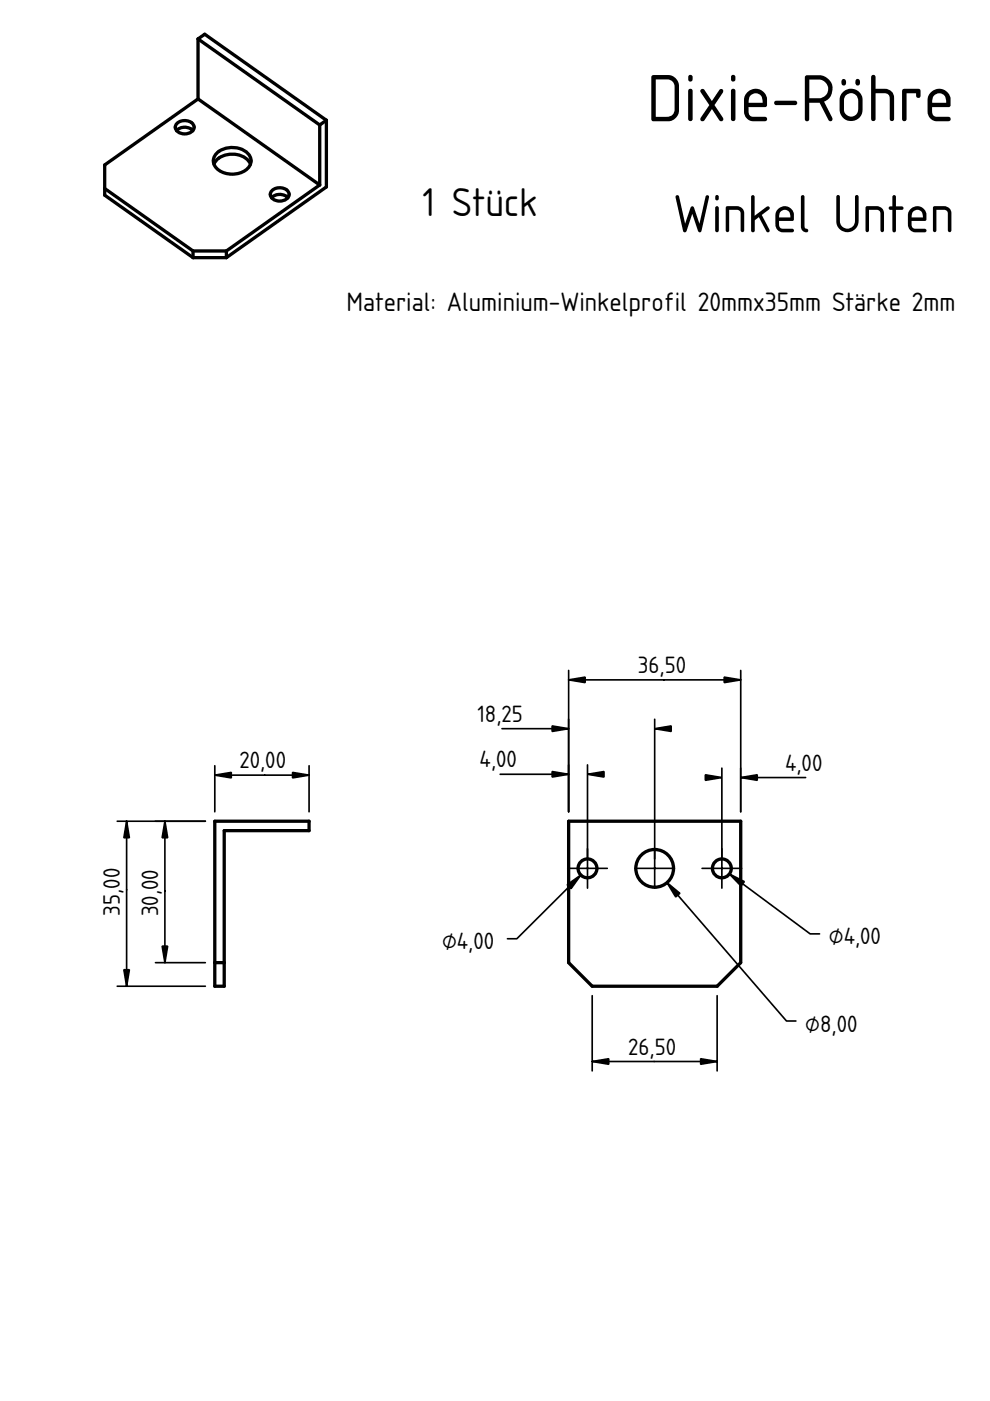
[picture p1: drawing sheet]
<svg xmlns="http://www.w3.org/2000/svg" width="210mm" height="297mm" viewBox="0 0 210 297" stroke-linecap="round" stroke-linejoin="round" font-family="sans-serif">
<path d="M138.8 191.6h.1" fill="none" stroke="#000" stroke-width=".21"/>
<g fill="#fff">
<circle cx="138.8" cy="184.1" r="4"/>
<circle cx="124.6" cy="184.1" r="2"/>
<circle cx="153" cy="184.1" r="2"/>
</g>
<g fill="none" stroke="#000" stroke-width=".7">
<path d="M120.6 174.1h36.4v30l-4.9 5h-26.5l-5-5z"/>
<circle cx="124.6" cy="184.1" r="2"/>
<circle cx="138.8" cy="184.1" r="4"/>
<circle cx="153" cy="184.1" r="2"/>
</g>
<g fill="#000" stroke="#000" stroke-width=".35">
<path d="M117.1 153.9l3.5 .6-3.5 .6zM120.6 144.1l3.5-.5v1.1zM138.8 154.5l3.5-.6v1.2zM153.5 143.6l3.5 .5-3.5 .6zM117.1 163.6l3.5 .6-3.5 .5zM124.6 164.2l3.5-.6v1.1zM149.6 164.3l3.5 .6-3.5 .5zM157 164.9l3.5-.6v1.1zM120.3 187.6l2.8-2.1-2 2.9zM141.4 187.1l2.7 2.3-.8 .8zM154.7 185.3l3.1 1.6-.7 1zM125.6 225.1l3.5-.6v1.1z"/>
<path d="M148.6 224.5l3.5 .6-3.5 .5z"/>
<path d="M124.6 179.9v8.4zM120.4 184.1h8.4z" fill-rule="evenodd"/>
<path d="M138.8 179.9v8.4zM134.6 184.1h8.4z" fill-rule="evenodd"/>
<path d="M153.1 179.9v8.4zM148.9 184.1h8.3z" fill-rule="evenodd"/>
</g>
<path d="M138.8 191.6h.1" fill="none" stroke="#000" stroke-width=".21"/>
<g fill="none" stroke="#000" stroke-width=".35">
<path d="M106.4 154.5h14.2M120.6 142.1v30M120.6 144.1h36.4M138.8 152.5v29.6M157 142.1v30M106 164.2h14.6M124.6 162.2v19.9M153.1 162.9v19.2M157 164.9h13.8M123.1 185.5l-13.5 13.5h-2M141.4 187.1l25.4 29.4h1.9M154.7 185.3l17.1 12.7h2"/>
<path d="M125.6 211.1v16M152.1 211.1v16M125.6 225.1h26.5"/>
</g>
<path d="M45.5 174.1h20v2h-18v33h-2z" fill-rule="evenodd" fill="#fff"/>
<path d="M55.5 191.6h.1" fill="none" stroke="#000" stroke-width=".21"/>
<path d="M45.5 174.1h20v2h-18v28h-2z" fill-rule="evenodd" fill="#fff"/>
<path d="M55.5 191.6h.1" fill="none" stroke="#000" stroke-width=".21"/>
<path d="M45.5 204.1h2v5h-2z" fill-rule="evenodd" fill="#fff"/>
<path d="M45.5 174.1h20v2h-18v33h-2zM45.5 204.1h2" fill="none" stroke="#000" stroke-width=".7"/>
<path d="M50.2 34.1h.1M48.6 83.5h.1M105 148.4h.1M55.5 191.6h.1" fill="none" stroke="#000" stroke-width=".21"/>
<path d="M24.8 174.1h18.7M26.8 174.1v35M35 174.1v30M45.5 162.3v9.8M45.5 164.3h20M65.5 162.3v9.8M24.8 209.1h18.7M33 204.1h10.5" fill="none" stroke="#000" stroke-width=".35"/>
<path d="M26.8 174.1l.6 3.5h-1.1zM35 174.1l.5 3.5h-1.1zM45.5 164.3l3.5-.5v1.1zM62 163.8l3.5 .5-3.5 .6zM26.3 205.6h1.1l-.6 3.5zM34.4 200.6h1.1l-.5 3.5z" fill="#000" stroke="#000" stroke-width=".35"/>
<path d="M42 8.3l1.4-1 25.8 18.2v14.1l-21.2 15h-7.1l-18.7-13.2v-6.4l19.8-14z" fill-rule="evenodd" fill="#fff"/>
<path d="M50.2 34.1h.1" fill="none" stroke="#000" stroke-width=".21"/>
<path d="M22.2 35l19.8-14 25.8 18.2-19.8 14h-7.1l-18.7-13.2z" fill-rule="evenodd" fill="#fff"/>
<path d="M50.2 34.1h.1" fill="none" stroke="#000" stroke-width=".21"/>
<path d="M42 8.3l25.8 18.2v12.7l-25.8-18.2z" fill-rule="evenodd" fill="#fff"/>
<path d="M50.2 34.1h.1" fill="none" stroke="#000" stroke-width=".21"/>
<g fill="#fff">
<path d="M42 8.3l1.4-1 25.8 18.2-1.4 1z" fill-rule="evenodd"/>
<path d="M67.8 26.5l1.4-1v14.1l-21.2 15v-1.4l19.8-14z" fill-rule="evenodd"/>
</g>
<path d="M50.2 34.1h.1" fill="none" stroke="#000" stroke-width=".21"/>
<path d="M46 32.4a4.9 4.9 0 0 1 7 .8 2.41 2.41 0 0 1-1.6 3.3 4.6 4.6 0 0 1-6-1.7l-.2-.7a2.33 2.33 0 0 1 .8-1.7z" fill-rule="evenodd" fill="#fff"/>
<path d="M50.2 34.1h.1" fill="none" stroke="#000" stroke-width=".21"/>
<g fill="#fff">
<path d="M22.2 40l18.7 13.2v1.4l-18.7-13.2z" fill-rule="evenodd"/>
<path d="M46.1 33.8a5 5 0 0 1 6.8 .5l.2 .5a4.6 4.6 0 0 1-6 1.7 3.1 3.1 0 0 1-1.7-1.7z" fill-rule="evenodd"/>
</g>
<path d="M50.2 34.1h.1" fill="none" stroke="#000" stroke-width=".21"/>
<path d="M46 32.4a4.9 4.9 0 0 1 7 .8l.2 .9-.1 .7a4.5 4.5 0 0 0-5.7-1.8l-1.3 .8-.7 1-.2-.7a2.33 2.33 0 0 1 .8-1.7z" fill-rule="evenodd" fill="#fff"/>
<path d="M50.2 34.1h.1" fill="none" stroke="#000" stroke-width=".21"/>
<g fill="#fff">
<path d="M40.9 53.2h7.1v1.4h-7.1z" fill-rule="evenodd"/>
<path d="M37.6 26.1a2.32 2.32 0 0 1 3.5 .6 1.75 1.75 0 0 1-2.4 1.7 1.4 1.4 0 0 1-1.3-2.1z" fill-rule="evenodd"/>
<path d="M57.8 40.3a2.32 2.32 0 0 1 3.5 .6 1.75 1.75 0 0 1-2.4 1.7 1.4 1.4 0 0 1-1.4-2z" fill-rule="evenodd"/>
<path d="M57.8 40.3a2.32 2.32 0 0 1 3.5 .6v.6l-.3 .4a2.46 2.46 0 0 0-3.4 0l-.2-.2a1.09 1.09 0 0 1 .4-1.4z" fill-rule="evenodd"/>
<path d="M37.6 26.1a2.32 2.32 0 0 1 3.5 .6v.5l-.2 .5a2.46 2.46 0 0 0-3.5 0l-.1-.2a1.09 1.09 0 0 1 .3-1.4z" fill-rule="evenodd"/>
<path d="M37.4 27.7a2.47 2.47 0 0 1 3.5 0 2.47 2.47 0 0 1-3.5 0z" fill-rule="evenodd"/>
<path d="M57.6 41.9a2.47 2.47 0 0 1 3.4 0 2.47 2.47 0 0 1-3.4 0z" fill-rule="evenodd"/>
</g>
<g fill="none" stroke="#000" stroke-width=".7">
<path d="M42 8.3l1.4-1 25.8 18.2M42 8.3l25.8 18.2M42 8.3v12.7M22.2 40l18.7 13.2M37.4 27.7a2.47 2.47 0 0 1 3.5 0M37.6 26.1a2.32 2.32 0 0 1 3.5 .6 1.79 1.79 0 0 1-2.5 1.6 1.31 1.31 0 0 1-1.3-.7 1.31 1.31 0 0 1 .3-1.5zM42 21l-19.8 14v6.4l18.7 13.2M42 21l25.8 18.2M45.4 34.8a4.6 4.6 0 0 1 6.2-1.6 3 3 0 0 1 1.5 1.6M46 32.4a4.9 4.9 0 0 1 7 .8 2.64 2.64 0 0 1-2.2 3.5 4.7 4.7 0 0 1-5.2-1.5 2.17 2.17 0 0 1 .4-2.8zM67.8 39.2l-19.8 14M67.8 26.5v12.7"/>
<path d="M69.2 25.5v14.1l-21.2 15M69.2 25.5l-1.4 1M40.9 54.6h7.1M40.9 53.2v1.4M40.9 53.2h7.1M48 53.2v1.4M57.6 41.9a2.47 2.47 0 0 1 3.4 0M57.8 40.3a2.32 2.32 0 0 1 3.5 .6 1.79 1.79 0 0 1-2.5 1.7 1.31 1.31 0 0 1-1.4-.8 1.31 1.31 0 0 1 .4-1.5z"/>
</g>
<text font-size="13.3" x="137.1" y="25.7">Dixie-Röhre</text>
<text font-size="10.7" x="142.7" y="49.3">Winkel Unten</text>
<text font-size="8" x="89.6" y="45.8">1 Stück</text>
<text font-size="5.3" x="73.4" y="65.9">Material: Aluminium-Winkelprofil 20mmx35mm Stärke 2mm</text>
<g font-size="4.7">
<text x="135.3" y="142.7">36,50</text>
<text x="101.2" y="153">18,25</text>
<text x="50.8" y="162.9">20,00</text>
<text x="101.7" y="162.7">4,00</text>
<text x="166.5" y="163.4">4,00</text>
<text x="25.4" y="194.1" transform="rotate(-90 25.4 194.1)">35,00</text>
<text x="33.5" y="194.3" transform="rotate(-90 33.5 194.3)">30,00</text>
<text x="93.7" y="201.3">⌀4,00</text>
<text x="175.8" y="200.2">⌀4,00</text>
<text x="170.7" y="218.7">⌀8,00</text>
<text x="133.2" y="223.6">26,50</text>
</g>
</svg>
